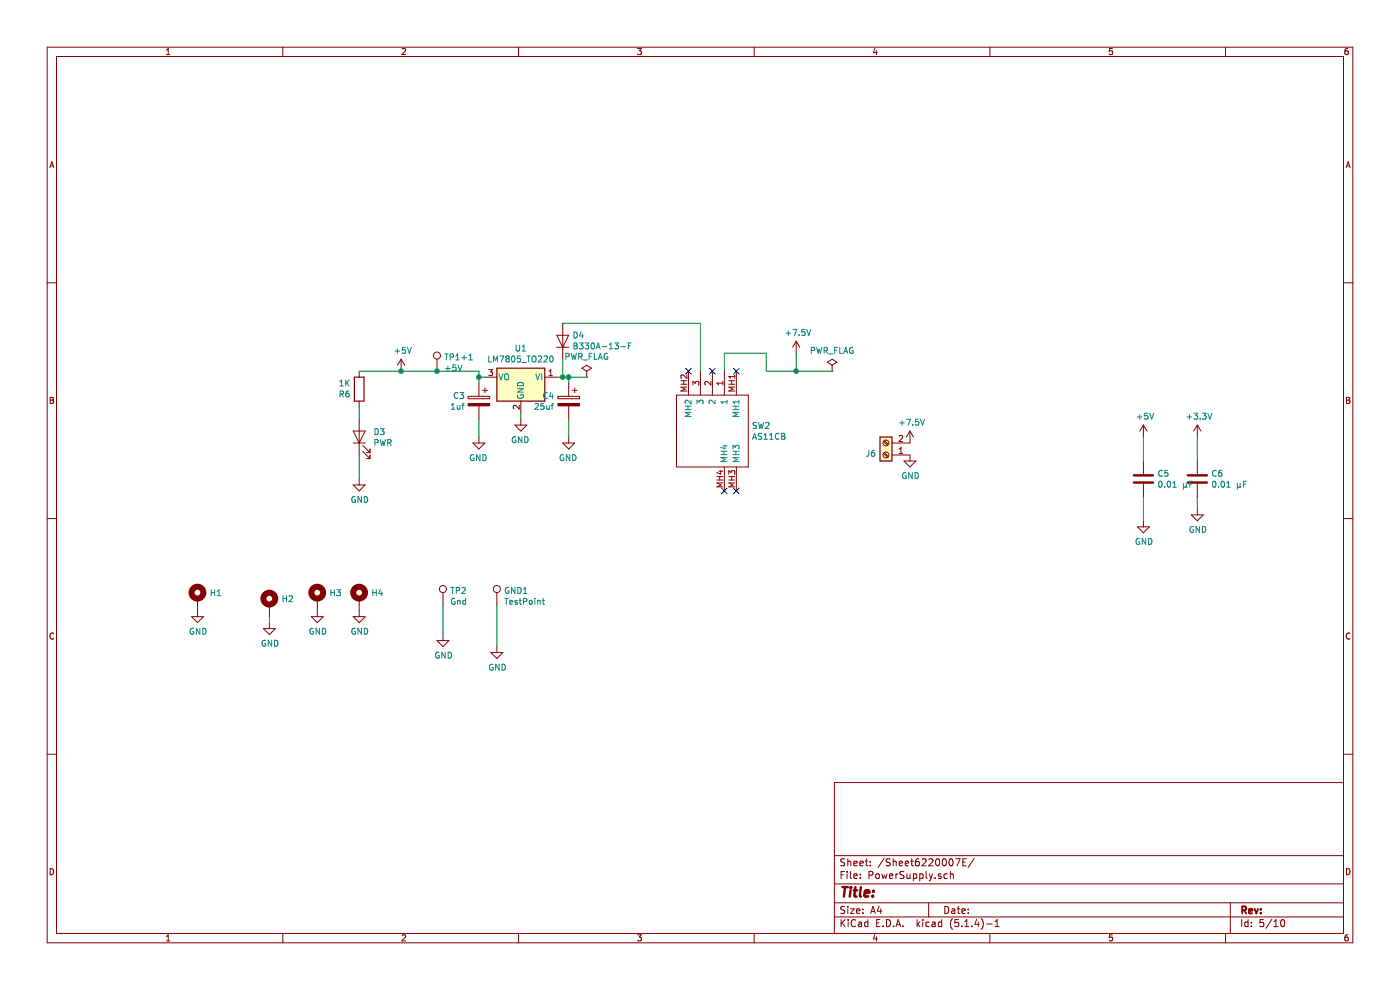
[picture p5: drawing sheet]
EESchema Schematic File Version 4
LIBS:CameraTriggerSensorNodeOnly-cache
EELAYER 30 0
EELAYER END
$Descr A4 11693 8268
encoding utf-8
Sheet 5 10
Title ""
Date ""
Rev ""
Comp ""
Comment1 ""
Comment2 ""
Comment3 ""
Comment4 ""
$EndDescr
Wire Wire Line
	4350 3450 4350 3500
Wire Wire Line
	4750 3500 4750 3650
Wire Wire Line
	4000 3500 4000 3650
$Comp
L power:GND #PWR?
U 1 1
P 4750 3650
AR Path="/62206606" Ref="#PWR?"  Part="1" 
AR Path="/6220007F/62206606" Ref="#PWR032"  Part="1" 
F 0 "#PWR032" H 4750 3400 50  0001 C CNN
F 1 "GND" H 4755 3477 50  0000 C CNN
F 2 "" H 4750 3650 50  0001 C CNN
F 3 "" H 4750 3650 50  0001 C CNN
	1    4750 3650
	-1   0    0    -1  
$EndComp
$Comp
L power:GND #PWR?
U 1 1
P 4000 3650
AR Path="/6220660C" Ref="#PWR?"  Part="1" 
AR Path="/6220007F/6220660C" Ref="#PWR029"  Part="1" 
F 0 "#PWR029" H 4000 3400 50  0001 C CNN
F 1 "GND" H 4005 3477 50  0000 C CNN
F 2 "" H 4000 3650 50  0001 C CNN
F 3 "" H 4000 3650 50  0001 C CNN
	1    4000 3650
	-1   0    0    -1  
$EndComp
Wire Wire Line
	4750 3150 4750 3200
Wire Wire Line
	4000 3200 4000 3150
$Comp
L Device:CP C?
U 1 1
P 4000 3350
AR Path="/62206614" Ref="C?"  Part="1" 
AR Path="/6220007F/62206614" Ref="C3"  Part="1" 
F 0 "C3" H 4115 3396 50  0000 L CNN
F 1 "1uf" H 4115 3305 50  0000 L CNN
F 2 "Capacitor_SMD:CP_Elec_4x5.4" H 4038 3200 50  0001 C CNN
F 3 "~" H 4000 3350 50  0001 C CNN
F 4 "C87863 " H 4000 3350 50  0001 C CNN "LCSC"
F 5 "" H 4000 3350 50  0001 C CNN "Field5"
	1    4000 3350
	-1   0    0    -1  
$EndComp
$Comp
L Device:CP C?
U 1 1
P 4750 3350
AR Path="/6220661A" Ref="C?"  Part="1" 
AR Path="/6220007F/6220661A" Ref="C4"  Part="1" 
F 0 "C4" H 4868 3396 50  0000 L CNN
F 1 "25uf" H 4868 3305 50  0000 L CNN
F 2 "Capacitor_SMD:C_Elec_4x5.4" H 4788 3200 50  0001 C CNN
F 3 "~" H 4750 3350 50  0001 C CNN
F 4 " C2895283 " H 4750 3350 50  0001 C CNN "LCSC"
	1    4750 3350
	-1   0    0    -1  
$EndComp
Wire Wire Line
	4050 3150 4000 3150
Wire Wire Line
	4750 3150 4700 3150
$Comp
L power:GND #PWR?
U 1 1
P 4350 3500
AR Path="/62206622" Ref="#PWR?"  Part="1" 
AR Path="/6220007F/62206622" Ref="#PWR031"  Part="1" 
F 0 "#PWR031" H 4350 3250 50  0001 C CNN
F 1 "GND" H 4355 3327 50  0000 C CNN
F 2 "" H 4350 3500 50  0001 C CNN
F 3 "" H 4350 3500 50  0001 C CNN
	1    4350 3500
	-1   0    0    -1  
$EndComp
Wire Wire Line
	4000 3100 4000 3150
Connection ~ 4000 3150
Wire Wire Line
	3350 3100 3650 3100
$Comp
L Device:D D?
U 1 1
P 4700 2850
AR Path="/6220662B" Ref="D?"  Part="1" 
AR Path="/6220007F/6220662B" Ref="D4"  Part="1" 
F 0 "D4" V 4746 2771 50  0000 R CNN
F 1 "B330A-13-F" V 4655 2771 50  0000 R CNN
F 2 "Diode_SMD:D_SMA" H 4700 2850 50  0001 C CNN
F 3 "https://www.mouser.com/ProductDetail/583-SR560-T" H 4700 2850 50  0001 C CNN
F 4 "C110485" V 4700 2850 50  0001 C CNN "LCSC"
	1    4700 2850
	0    -1   -1   0   
$EndComp
Wire Wire Line
	4700 3000 4700 3150
Connection ~ 4700 3150
Wire Wire Line
	4700 3150 4650 3150
$Comp
L Device:LED D?
U 1 1
P 3000 3650
AR Path="/62206635" Ref="D?"  Part="1" 
AR Path="/6220007F/62206635" Ref="D3"  Part="1" 
F 0 "D3" V 3039 3533 50  0000 R CNN
F 1 "PWR" V 2948 3533 50  0000 R CNN
F 2 "LED_SMD:LED_0603_1608Metric" H 3000 3650 50  0001 C CNN
F 3 "~" H 3000 3650 50  0001 C CNN
F 4 "C264544" V 3000 3650 50  0001 C CNN "LCSC"
F 5 " C389517 " V 3000 3650 50  0001 C CNN "Alt"
F 6 " C146215 " V 3000 3650 50  0001 C CNN "ALT"
	1    3000 3650
	0    -1   -1   0   
$EndComp
$Comp
L power:GND #PWR?
U 1 1
P 3000 4000
AR Path="/6220663B" Ref="#PWR?"  Part="1" 
AR Path="/6220007F/6220663B" Ref="#PWR025"  Part="1" 
F 0 "#PWR025" H 3000 3750 50  0001 C CNN
F 1 "GND" H 3005 3827 50  0000 C CNN
F 2 "" H 3000 4000 50  0001 C CNN
F 3 "" H 3000 4000 50  0001 C CNN
	1    3000 4000
	1    0    0    -1  
$EndComp
Wire Wire Line
	3000 3100 3350 3100
Connection ~ 3350 3100
Wire Wire Line
	3000 3400 3000 3500
Wire Wire Line
	3000 3800 3000 4000
$Comp
L power:+5V #PWR?
U 1 1
P 3350 3100
AR Path="/62206645" Ref="#PWR?"  Part="1" 
AR Path="/6220007F/62206645" Ref="#PWR027"  Part="1" 
F 0 "#PWR027" H 3350 2950 50  0001 C CNN
F 1 "+5V" H 3365 3273 50  0000 C CNN
F 2 "" H 3350 3100 50  0001 C CNN
F 3 "" H 3350 3100 50  0001 C CNN
	1    3350 3100
	1    0    0    -1  
$EndComp
$Comp
L Regulator_Linear:LM7805_TO220 U?
U 1 1
P 4350 3150
AR Path="/6220664D" Ref="U?"  Part="1" 
AR Path="/6220007F/6220664D" Ref="U1"  Part="1" 
F 0 "U1" H 4350 3392 50  0000 C CNN
F 1 "LM7805_TO220" H 4350 3301 50  0000 C CNN
F 2 "Package_TO_SOT_SMD:TO-252-2" H 4350 3375 50  0001 C CIN
F 3 "http://www.fairchildsemi.com/ds/LM/LM7805.pdf" H 4350 3100 50  0001 C CNN
F 4 " C310413" H 4350 3150 50  0001 C CNN "LCSC"
F 5 "" H 4350 3150 50  0001 C CNN "Field5"
	1    4350 3150
	-1   0    0    -1  
$EndComp
$Comp
L Connector:TestPoint TP1+?
U 1 1
P 3650 3100
AR Path="/62206653" Ref="TP1+?"  Part="1" 
AR Path="/6220007F/62206653" Ref="TP1+1"  Part="1" 
F 0 "TP1+1" H 3708 3218 50  0000 L CNN
F 1 "+5V" H 3708 3127 50  0000 L CNN
F 2 "TestPoint:TestPoint_Keystone_5010-5014_Multipurpose" H 3850 3100 50  0001 C CNN
F 3 "~" H 3850 3100 50  0001 C CNN
	1    3650 3100
	1    0    0    -1  
$EndComp
Connection ~ 3650 3100
Wire Wire Line
	3650 3100 4000 3100
$Comp
L power:PWR_FLAG #FLG?
U 1 1
P 6950 3100
AR Path="/6220665B" Ref="#FLG?"  Part="1" 
AR Path="/6220007F/6220665B" Ref="#FLG03"  Part="1" 
F 0 "#FLG03" H 6950 3175 50  0001 C CNN
F 1 "PWR_FLAG" H 6950 3273 50  0000 C CNN
F 2 "" H 6950 3100 50  0001 C CNN
F 3 "~" H 6950 3100 50  0001 C CNN
	1    6950 3100
	1    0    0    -1  
$EndComp
Wire Wire Line
	6950 3100 6650 3100
Connection ~ 6650 3100
$Comp
L power:+7.5V #PWR?
U 1 1
P 6650 2950
AR Path="/62206663" Ref="#PWR?"  Part="1" 
AR Path="/6220007F/62206663" Ref="#PWR033"  Part="1" 
F 0 "#PWR033" H 6650 2800 50  0001 C CNN
F 1 "+7.5V" H 6665 3123 50  0000 C CNN
F 2 "" H 6650 2950 50  0001 C CNN
F 3 "" H 6650 2950 50  0001 C CNN
	1    6650 2950
	1    0    0    -1  
$EndComp
Wire Wire Line
	6650 2950 6650 3100
$Comp
L power:PWR_FLAG #FLG?
U 1 1
P 4900 3150
AR Path="/6220666A" Ref="#FLG?"  Part="1" 
AR Path="/6220007F/6220666A" Ref="#FLG02"  Part="1" 
F 0 "#FLG02" H 4900 3225 50  0001 C CNN
F 1 "PWR_FLAG" H 4900 3323 50  0000 C CNN
F 2 "" H 4900 3150 50  0001 C CNN
F 3 "~" H 4900 3150 50  0001 C CNN
	1    4900 3150
	1    0    0    -1  
$EndComp
Connection ~ 4750 3150
Wire Wire Line
	4750 3150 4900 3150
Wire Wire Line
	6400 3100 6650 3100
Wire Wire Line
	4700 2700 5850 2700
Wire Wire Line
	6050 3100 6050 2950
Wire Wire Line
	6050 2950 6400 2950
Wire Wire Line
	6400 2950 6400 3100
NoConn ~ 5950 3100
$Comp
L SamacSys_Parts:AS11CB SW?
U 1 1
P 6150 3100
AR Path="/62206680" Ref="SW?"  Part="1" 
AR Path="/6220007F/62206680" Ref="SW2"  Part="1" 
F 0 "SW2" V 6604 3228 50  0000 L CNN
F 1 "AS11CB" V 6695 3228 50  0000 L CNN
F 2 "CameraTriggerPCB:AS11CB" H 7000 3200 50  0001 L CNN
F 3 "https://www.mouser.com/datasheet/2/295/Aslides-1663571.pdf" H 7000 3100 50  0001 L CNN
F 4 "Slide Switches" H 7000 3000 50  0001 L CNN "Description"
F 5 "11.6" H 7000 2900 50  0001 L CNN "Height"
F 6 "NKK Switches" H 7000 2800 50  0001 L CNN "Manufacturer_Name"
F 7 "AS11CB" H 7000 2700 50  0001 L CNN "Manufacturer_Part_Number"
F 8 "633-AS11CB" H 7000 2600 50  0001 L CNN "Mouser Part Number"
F 9 "https://www.mouser.com/Search/Refine.aspx?Keyword=633-AS11CB" H 7000 2500 50  0001 L CNN "Mouser Price/Stock"
F 10 "" H 7000 2400 50  0001 L CNN "RS Part Number"
F 11 "" H 7000 2300 50  0001 L CNN "RS Price/Stock"
	1    6150 3100
	0    1    1    0   
$EndComp
NoConn ~ 6150 4100
NoConn ~ 6050 4100
NoConn ~ 5750 3100
NoConn ~ 6150 3100
Wire Wire Line
	5850 2700 5850 3100
$Comp
L Device:R R?
U 1 1
P 3000 3250
AR Path="/6220668C" Ref="R?"  Part="1" 
AR Path="/6220007F/6220668C" Ref="R6"  Part="1" 
F 0 "R6" H 3070 3296 50  0000 L CNN
F 1 "1K" H 3070 3205 50  0000 L CNN
F 2 "Resistor_SMD:R_0603_1608Metric" V 2930 3250 50  0001 C CNN
F 3 "~" H 3000 3250 50  0001 C CNN
F 4 "C21190" H 3000 3250 50  0001 C CNN "LCSC"
	1    3000 3250
	-1   0    0    1   
$EndComp
$Comp
L Connector:Screw_Terminal_01x02 J?
U 1 1
P 7400 3800
AR Path="/6220991F" Ref="J?"  Part="1" 
AR Path="/6220007F/6220991F" Ref="J6"  Part="1" 
F 0 "J6" H 7480 3792 50  0000 L CNN
F 1 " " H 7480 3701 50  0000 L CNN
F 2 "Connector_AMASS:AMASS_XT30U-F_1x02_P5.0mm_Vertical" H 7400 3800 50  0001 C CNN
F 3 "~" H 7400 3800 50  0001 C CNN
	1    7400 3800
	-1   0    0    1   
$EndComp
$Comp
L power:GND #PWR?
U 1 1
P 7600 3800
AR Path="/62209925" Ref="#PWR?"  Part="1" 
AR Path="/6220007F/62209925" Ref="#PWR035"  Part="1" 
F 0 "#PWR035" H 7600 3550 50  0001 C CNN
F 1 "GND" H 7605 3627 50  0000 C CNN
F 2 "" H 7600 3800 50  0001 C CNN
F 3 "" H 7600 3800 50  0001 C CNN
	1    7600 3800
	1    0    0    -1  
$EndComp
$Comp
L power:+7.5V #PWR?
U 1 1
P 7600 3700
AR Path="/6220992B" Ref="#PWR?"  Part="1" 
AR Path="/6220007F/6220992B" Ref="#PWR034"  Part="1" 
F 0 "#PWR034" H 7600 3550 50  0001 C CNN
F 1 "+7.5V" H 7615 3873 50  0000 C CNN
F 2 "" H 7600 3700 50  0001 C CNN
F 3 "" H 7600 3700 50  0001 C CNN
	1    7600 3700
	1    0    0    -1  
$EndComp
$Comp
L Device:C C?
U 1 1
P 9550 4000
AR Path="/6220F1DC" Ref="C?"  Part="1" 
AR Path="/6220007F/6220F1DC" Ref="C5"  Part="1" 
F 0 "C5" H 9665 4046 50  0000 L CNN
F 1 "0.01 μF" H 9665 3955 50  0000 L CNN
F 2 "Capacitor_SMD:C_0402_1005Metric" H 9588 3850 50  0001 C CNN
F 3 "~" H 9550 4000 50  0001 C CNN
F 4 "C1525" H 9550 4000 50  0001 C CNN "LCSC"
	1    9550 4000
	1    0    0    -1  
$EndComp
$Comp
L power:GND #PWR?
U 1 1
P 10000 4250
AR Path="/6220F1E2" Ref="#PWR?"  Part="1" 
AR Path="/6220007F/6220F1E2" Ref="#PWR039"  Part="1" 
F 0 "#PWR039" H 10000 4000 50  0001 C CNN
F 1 "GND" H 10005 4077 50  0000 C CNN
F 2 "" H 10000 4250 50  0001 C CNN
F 3 "" H 10000 4250 50  0001 C CNN
	1    10000 4250
	1    0    0    -1  
$EndComp
$Comp
L power:GND #PWR?
U 1 1
P 9550 4350
AR Path="/6220F1E8" Ref="#PWR?"  Part="1" 
AR Path="/6220007F/6220F1E8" Ref="#PWR037"  Part="1" 
F 0 "#PWR037" H 9550 4100 50  0001 C CNN
F 1 "GND" H 9555 4177 50  0000 C CNN
F 2 "" H 9550 4350 50  0001 C CNN
F 3 "" H 9550 4350 50  0001 C CNN
	1    9550 4350
	1    0    0    -1  
$EndComp
Wire Wire Line
	9550 4350 9550 4150
Wire Wire Line
	10000 4150 10000 4250
$Comp
L power:+3.3V #PWR?
U 1 1
P 10000 3650
AR Path="/6220F1F0" Ref="#PWR?"  Part="1" 
AR Path="/6220007F/6220F1F0" Ref="#PWR038"  Part="1" 
F 0 "#PWR038" H 10000 3500 50  0001 C CNN
F 1 "+3.3V" H 10015 3823 50  0000 C CNN
F 2 "" H 10000 3650 50  0001 C CNN
F 3 "" H 10000 3650 50  0001 C CNN
	1    10000 3650
	1    0    0    -1  
$EndComp
$Comp
L power:+5V #PWR?
U 1 1
P 9550 3650
AR Path="/6220F1F6" Ref="#PWR?"  Part="1" 
AR Path="/6220007F/6220F1F6" Ref="#PWR036"  Part="1" 
F 0 "#PWR036" H 9550 3500 50  0001 C CNN
F 1 "+5V" H 9565 3823 50  0000 C CNN
F 2 "" H 9550 3650 50  0001 C CNN
F 3 "" H 9550 3650 50  0001 C CNN
	1    9550 3650
	1    0    0    -1  
$EndComp
Wire Wire Line
	9550 3850 9550 3650
Wire Wire Line
	10000 3650 10000 3850
$Comp
L Device:C C?
U 1 1
P 10000 4000
AR Path="/6220F1FF" Ref="C?"  Part="1" 
AR Path="/6220007F/6220F1FF" Ref="C6"  Part="1" 
F 0 "C6" H 10115 4046 50  0000 L CNN
F 1 "0.01 μF" H 10115 3955 50  0000 L CNN
F 2 "Capacitor_SMD:C_0402_1005Metric" H 10038 3850 50  0001 C CNN
F 3 "~" H 10000 4000 50  0001 C CNN
F 4 "C1525" H 10000 4000 50  0001 C CNN "LCSC"
	1    10000 4000
	1    0    0    -1  
$EndComp
$Comp
L power:GND #PWR024
U 1 1
P 2650 5100
F 0 "#PWR024" H 2650 4850 50  0001 C CNN
F 1 "GND" H 2655 4927 50  0000 C CNN
F 2 "" H 2650 5100 50  0001 C CNN
F 3 "" H 2650 5100 50  0001 C CNN
	1    2650 5100
	1    0    0    -1  
$EndComp
$Comp
L power:GND #PWR026
U 1 1
P 3000 5100
F 0 "#PWR026" H 3000 4850 50  0001 C CNN
F 1 "GND" H 3005 4927 50  0000 C CNN
F 2 "" H 3000 5100 50  0001 C CNN
F 3 "" H 3000 5100 50  0001 C CNN
	1    3000 5100
	1    0    0    -1  
$EndComp
$Comp
L power:GND #PWR023
U 1 1
P 2250 5200
F 0 "#PWR023" H 2250 4950 50  0001 C CNN
F 1 "GND" H 2255 5027 50  0000 C CNN
F 2 "" H 2250 5200 50  0001 C CNN
F 3 "" H 2250 5200 50  0001 C CNN
	1    2250 5200
	1    0    0    -1  
$EndComp
$Comp
L Mechanical:MountingHole_Pad H2
U 1 1
P 2250 5050
F 0 "H2" H 2350 5099 50  0000 L CNN
F 1 " " H 2350 5008 50  0000 L CNN
F 2 "MountingHole:MountingHole_3.7mm_Pad" H 2250 5050 50  0001 C CNN
F 3 "~" H 2250 5050 50  0001 C CNN
	1    2250 5050
	1    0    0    -1  
$EndComp
Wire Wire Line
	2250 5150 2250 5200
$Comp
L Mechanical:MountingHole_Pad H3
U 1 1
P 2650 5000
F 0 "H3" H 2750 5049 50  0000 L CNN
F 1 " " H 2750 4958 50  0000 L CNN
F 2 "MountingHole:MountingHole_3.7mm_Pad" H 2650 5000 50  0001 C CNN
F 3 "~" H 2650 5000 50  0001 C CNN
	1    2650 5000
	1    0    0    -1  
$EndComp
$Comp
L Mechanical:MountingHole_Pad H4
U 1 1
P 3000 5000
F 0 "H4" H 3100 5049 50  0000 L CNN
F 1 " " H 3100 4958 50  0000 L CNN
F 2 "MountingHole:MountingHole_3.7mm_Pad" H 3000 5000 50  0001 C CNN
F 3 "~" H 3000 5000 50  0001 C CNN
	1    3000 5000
	1    0    0    -1  
$EndComp
$Comp
L Connector:TestPoint GND1
U 1 1
P 4150 5050
F 0 "GND1" H 4208 5168 50  0000 L CNN
F 1 "TestPoint" H 4208 5077 50  0000 L CNN
F 2 "TestPoint:TestPoint_Keystone_5000-5004_Miniature" H 4350 5050 50  0001 C CNN
F 3 "~" H 4350 5050 50  0001 C CNN
	1    4150 5050
	1    0    0    -1  
$EndComp
$Comp
L power:GND #PWR030
U 1 1
P 4150 5400
F 0 "#PWR030" H 4150 5150 50  0001 C CNN
F 1 "GND" H 4155 5227 50  0000 C CNN
F 2 "" H 4150 5400 50  0001 C CNN
F 3 "" H 4150 5400 50  0001 C CNN
	1    4150 5400
	1    0    0    -1  
$EndComp
Wire Wire Line
	4150 5050 4150 5400
$Comp
L Connector:TestPoint TP2
U 1 1
P 3700 5050
F 0 "TP2" H 3758 5168 50  0000 L CNN
F 1 "Gnd" H 3758 5077 50  0000 L CNN
F 2 "TestPoint:TestPoint_Keystone_5000-5004_Miniature" H 3900 5050 50  0001 C CNN
F 3 "~" H 3900 5050 50  0001 C CNN
	1    3700 5050
	1    0    0    -1  
$EndComp
$Comp
L power:GND #PWR028
U 1 1
P 3700 5300
F 0 "#PWR028" H 3700 5050 50  0001 C CNN
F 1 "GND" H 3705 5127 50  0000 C CNN
F 2 "" H 3700 5300 50  0001 C CNN
F 3 "" H 3700 5300 50  0001 C CNN
	1    3700 5300
	1    0    0    -1  
$EndComp
Wire Wire Line
	3700 5300 3700 5050
$Comp
L Mechanical:MountingHole_Pad H1
U 1 1
P 1650 5000
F 0 "H1" H 1750 5049 50  0000 L CNN
F 1 " " H 1750 4958 50  0000 L CNN
F 2 "MountingHole:MountingHole_3.7mm_Pad" H 1650 5000 50  0001 C CNN
F 3 "~" H 1650 5000 50  0001 C CNN
	1    1650 5000
	1    0    0    -1  
$EndComp
$Comp
L power:GND #PWR022
U 1 1
P 1650 5100
F 0 "#PWR022" H 1650 4850 50  0001 C CNN
F 1 "GND" H 1655 4927 50  0000 C CNN
F 2 "" H 1650 5100 50  0001 C CNN
F 3 "" H 1650 5100 50  0001 C CNN
	1    1650 5100
	1    0    0    -1  
$EndComp
$EndSCHEMATC
